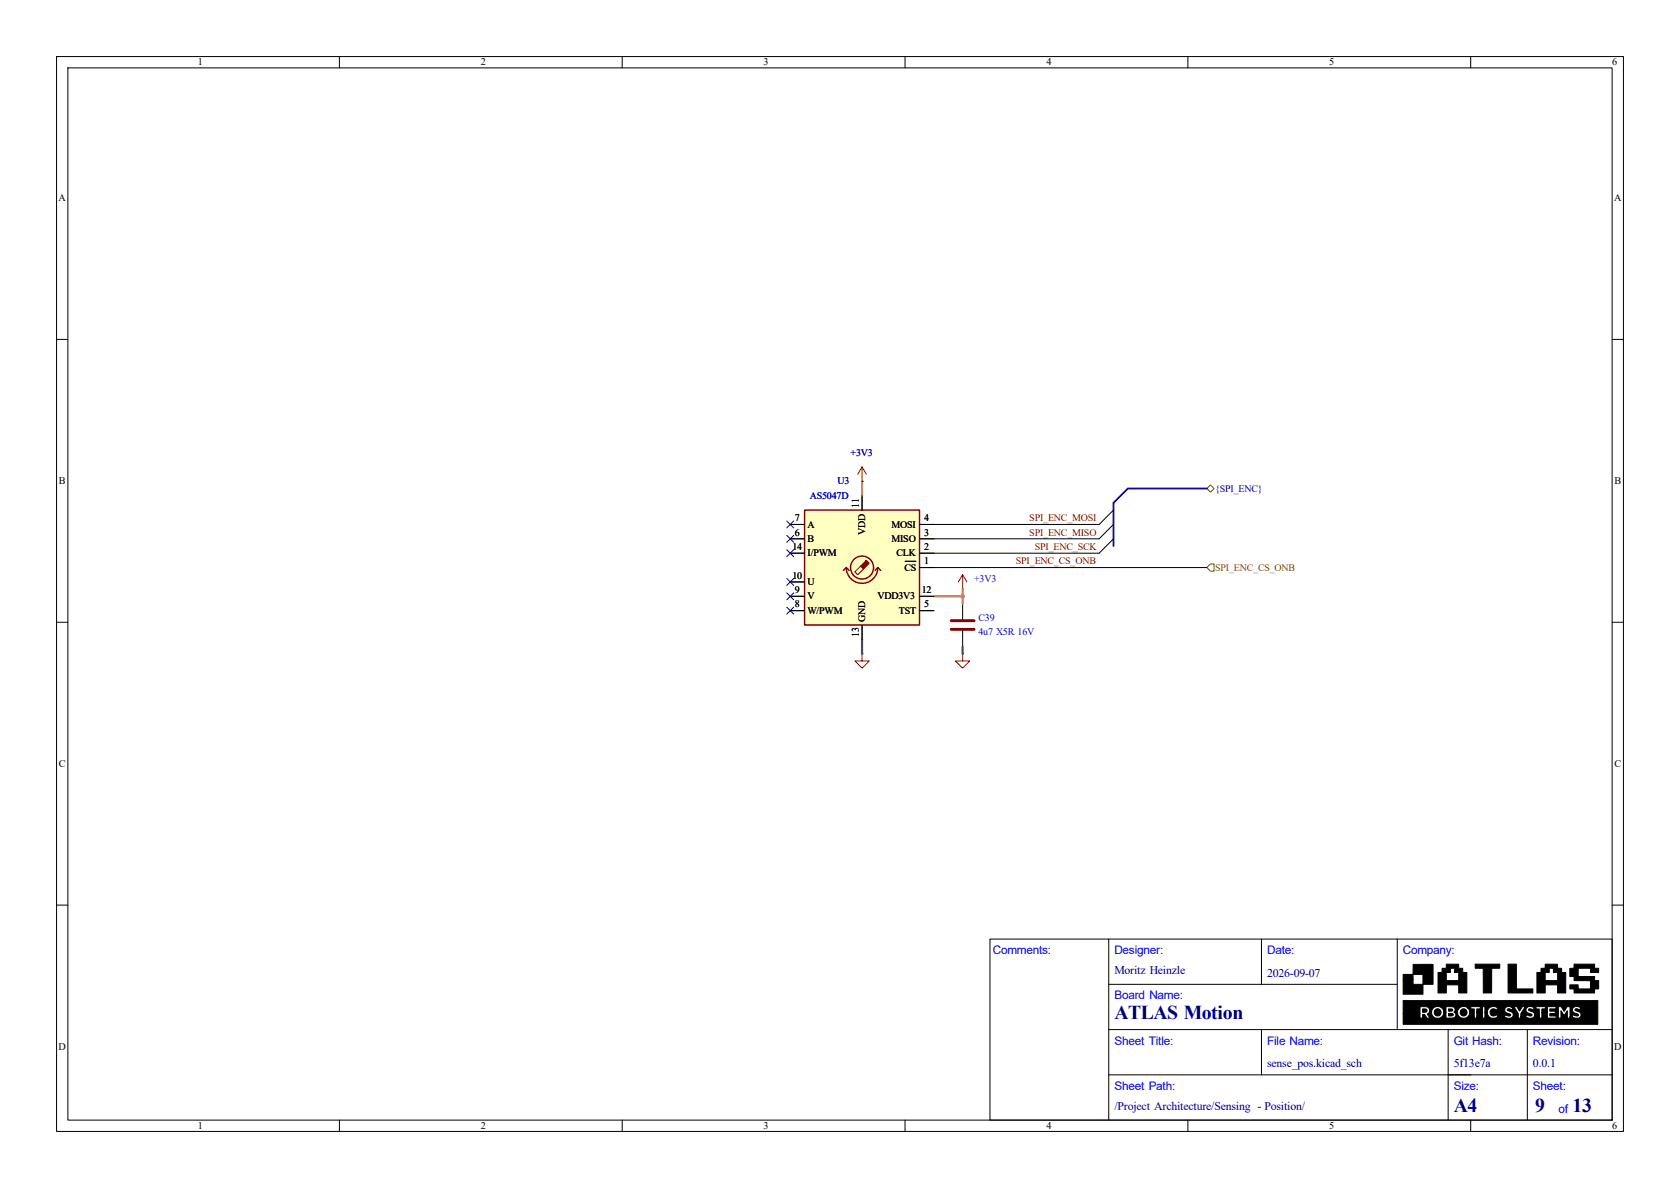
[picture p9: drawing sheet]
<svg xmlns="http://www.w3.org/2000/svg" width="297mm" height="210mm" viewBox="0 0 297 210" stroke-linecap="round" stroke-linejoin="round" font-family="sans-serif">
<g fill="none" stroke="#000" stroke-width=".18">
<path d="M10 10h277v190h-277zM12 12h273v186h-273zM60 10v2M110 10v2M160 10v2M210 10v2M260 10v2M10 60h2M285 60h2M152.4 85.1h.1M10 110h2M152.4 115.6h.1"/>
<path d="M170.2 104.1h.1M170.2 115.6h.1M170.2 106.7v2.8M170.2 111.5v2.8M285 110h2M10 160h2M175 166h110v32h-110zM196 174h51M196 166v32M223 166v8M247 166v16M285 160h2"/>
<path d="M60 198v2M110 198v2M160 198v2M196 190h89M196 182h89M210 198v2M223 182v8M256 182v16M260 198v2M270 182v16"/>
</g>
<g fill="#000" stroke="#000" stroke-width=".18">
<path d="M251.5 178.4h.5a.31 .31 0 0 1 .3 .4 .31 .31 0 0 1-.5 .1l-.3 .1zM248.1 172.3h1.7v-1.8h3.5v3.5h-1.7v1.8h-3.5v-2.7h1.7v.9h1.8v-1.7h-1.8v.8h-1.7zM256.1 178.4h.6l.1 .2-.7 .2zM256.1 179.1a.62 .62 0 0 1 .8 .3l-.1 .2h-.7zM254.2 171.9h1.5v1.4h2.2v-1.4h-.8v-.4a.3 .3 0 0 0 0-.3 .3 .3 0 0 0-.4 0h-.3v.7h-1.5l.1-.7h.7v-.8l2.2 .1v.7h.7v.7h.7v3.6h-1.4v-1.4h-2.2v1.4h-1.5zM260.8 170.4h4.3v.7l-1.4 .1v4.3h-1.5v-4.3h-1.4zM266.6 170.4h1.5v4.4h2.9v.7h-4.4zM271.7 171.9h1.5v1.4h2.2v-1.4h-.8v-.7h-.7v.7h-1.5v-.7h.8v-.8l2.2 .1v.7h.7v.7h.7v3.6h-1.4v-1.4h-2.2v1.4h-1.5zM277.5 171.2h.8v-.8h3.6v.8h.7v.7h-1.4v-.7h-2.2v1.4h2.9v.7h.7v1.5h-.7v.7h-3.6v-.7h-.8v-.7h1.5v.7h2.2v-1.4l-2.9-.1v-.7h-.8zM248.1 176.9h34.4v4.2h-34.4v-1.9h2.9l.1 .8h.4v-.7h.3l.5 .7h.2h.3l-.5-.7 .4-.4h.4v.2a1.08 1.08 0 0 0 1.1 .9 1.08 1.08 0 0 0 1-1h.4v1h.9a.59 .59 0 0 0 .8-.3 .59 .59 0 0 0-.3-.8h.7a1.07 1.07 0 0 0 1.4 1.1 1.07 1.07 0 0 0 .3-1.9h.6v.3h.6v1.6h.5v-1h1v1h.4v-1h.4a1.07 1.07 0 0 0 .7 1 1.07 1.07 0 0 0 1.2-.3h1.1l.1 .1a.82 .82 0 0 0 1 .2 .82 .82 0 0 0 .5-.9l-1-.6a.54 .54 0 0 1 .7 0l.3-.3-.4-.2h.6l.3 .6a1.37 1.37 0 0 1 .4 1.4h.5v-.3h.8a1 1 0 0 0 1.6-.2 .8 .8 0 0 0-.9-.8l-.2-.2 .1-.1 .2-.1 .5 .2 .2-.4h.3v.2l.6 .1v1.6h.5v-1h1v1h1.5v-.4h-1.1v-.4h1v-.2h.5v1h.5v-1.3l.5 .8 .6-.8v1.3h.5v-.3h.3a.88 .88 0 0 0 .9 .3 .88 .88 0 0 0 .7-.7 1.14 1.14 0 0 0-1-.7l-.1-.1a.54 .54 0 0 1 .8 0l.3-.3a.85 .85 0 0 0-1.5 .3 1.1 1.1 0 0 0 1 .8l.1 .1a.64 .64 0 0 1-.9 0l-.3 .3h-.3v-1.8h-.5l-.6 .9-.5-.9h-.5v1.1h-.5v-.2h-1v-.4h1.1v-.5h-1.5v1.1h-1v-.6h.6v-.5h-1.7v.2h-.3a.77 .77 0 0 0-1-.1 .77 .77 0 0 0-.3 .9l.9 .5a.52 .52 0 0 1-.8 0l-.3 .3h-.8v-.5l.7-1.2-.5-.1-.5 .8-.4-.8h-1.3a.64 .64 0 0 0-.9 .5 .64 .64 0 0 0 .7 .8l.4 .2a.39 .39 0 0 1-.3 .2 .39 .39 0 0 1-.4-.1l-.2-.1-.3 .3h-1.1l-.3-.3a.65 .65 0 0 1-.9-.1 .65 .65 0 0 1 0-.9 .65 .65 0 0 1 1 .1l.2-.3h-.1a1.08 1.08 0 0 0-1.1-.2 1.08 1.08 0 0 0-.7 1h-.4v-1.1h-.4v1.1h-1v-.6h.6v-.5h-1.7v.2h-.6a1.08 1.08 0 0 0-1.7 .8h-.6l.1-.2a.67 .67 0 0 0-.2-.7 .67 .67 0 0 0-.8 0l-.6-.1v1.1h-.4v-.2a1.09 1.09 0 0 0-1.1-.9 1.09 1.09 0 0 0-1 1h-.4v-.1a.82 .82 0 0 0-1.1-.8h-.6v1.2h-2.9z"/>
<circle cx="254.2" cy="179" r=".63"/>
<circle cx="258.8" cy="179" r=".63"/>
</g>
<path d="M168.1 109.7h4.1M168.1 111.3h4.1" fill="none" stroke="#840000" stroke-width=".51"/>
<path d="M152.4 82.6l-.8 1.2M152.4 82.6l.8 1.2M152.4 82.6v2.5M152.4 115.6v1.2h1.3l-1.3 1.3-1.3-1.3h1.3M170.2 115.6v1.2h1.2l-1.2 1.3-1.3-1.3h1.3M170.2 101.6l-.8 1.3M170.2 101.6l.7 1.3M170.2 101.6v2.5" fill="none" stroke="#840000" stroke-width=".18"/>
<path d="M142.2 90.2h20.4v20.3h-20.4z" fill="#ffffc2"/>
<g fill="none" stroke="#840000" stroke-width=".25">
<path d="M142.2 90.2h20.4v20.3h-20.4zM149.6 100.3a2.79 2.79 0 0 0 2.8 2.8 2.79 2.79 0 0 0 2.8-2.8M149.6 100.3l.5 .5M149.6 100.3l-.5 .5M155.2 100.3l.5 .5M155.2 100.3l-.5 .5"/>
<circle cx="152.4" cy="100.3" r="2.03"/>
</g>
<path d="M153.2 99.1l.5 .5-1 1-.6-.5z" fill="#840000" stroke="#840000" stroke-width=".18"/>
<path d="M152.1 100.1l-1 1 .5 .5 1.1-1" fill="none" stroke="#840000" stroke-width=".18"/>
<g fill="none" stroke="#000" stroke-width=".18">
<path d="M139.7 97.8h2.5M139.7 95.3h2.5M139.7 92.7h2.5M152.4 85.1h.1M152.4 87.6v2.6M160 99.2h1.9M196.8 95.3l-2.5 2.5h-31.7M196.8 92.7l-2.5 2.6h-31.7M196.8 90.2l-2.5 2.5h-31.7M139.7 108h2.5M139.7 105.4h2.5M139.7 102.9h2.5"/>
<path d="M152.4 110.5v2.5M162.6 100.3h50.8M162.6 108h2.5M162.6 105.4h2.5"/>
</g>
<path d="M213.4 86.4l.6-.7 .6 .7-.6 .6zM214 99.7h.6v1.3h-.6l-.6-.7z" fill="none" stroke="#725600" stroke-width=".18"/>
<path d="M213.4 86.4h-14l-2.6 2.5v7.6" fill="none" stroke="#000084" stroke-width=".3"/>
<path d="M152.4 113v2.6M170.2 114.3v1.3" fill="none" stroke="#484848" stroke-width=".38"/>
<path d="M152.4 85.1v2.5M165.1 105.4h5.1M170.2 104.1v2.6" fill="none" stroke="#f90" stroke-width=".38"/>
<path d="M139.1 94.6l1.2 1.3M139.1 97.2l1.2 1.2M139.1 92.1l1.2 1.2M140.3 94.6l-1.2 1.3M140.3 97.2l-1.2 1.2M140.3 92.1l-1.2 1.2M139.1 102.3l1.2 1.2M139.1 104.8l1.2 1.2M139.1 107.3l1.2 1.3M140.3 102.3l-1.2 1.2M140.3 104.8l-1.2 1.2M140.3 107.3l-1.2 1.3" fill="none" stroke="#000084" stroke-width=".18"/>
<circle cx="170.2" cy="105.4" r=".32" fill="#f90" stroke="#f90" stroke-width=".18"/>
<g font-size="3.5" fill="#00007f">
<text x="197" y="180.1">ATLAS Motion</text>
<text x="257" y="196.6">A4</text>
<text x="271.4" y="196.6">9</text>
<text x="278" y="196.6">13</text>
</g>
<g font-size="2.1" fill="#00f">
<text x="175.5" y="168.7">Comments:</text>
<text x="197" y="168.7">Designer:</text>
<text x="224" y="168.7">Date:</text>
<text x="248" y="168.7">Company:</text>
<text x="197" y="176.7">Board Name:</text>
<text x="197" y="184.7">Sheet Title:</text>
<text x="224" y="184.7">File Name:</text>
<text x="257" y="184.7">Git Hash:</text>
<text x="271" y="184.7">Revision:</text>
<text x="197" y="192.7">Sheet Path:</text>
<text x="257" y="192.7">Size:</text>
<text x="271" y="192.7">Sheet:</text>
<text x="275.5" y="196.7">of</text>
</g>
<g font-size="2.1" fill="#00007f">
<text x="197" y="172.2">Moritz Heinzle</text>
<text x="224" y="172.7">2026-09-07</text>
<text x="224" y="188.7">sense_pos.kicad_sch</text>
<text x="257" y="188.7">5f13e7a</text>
<text x="271" y="188.7">0.0.1</text>
<text x="197" y="196.2">/Project Architecture/Sensing - Position/</text>
</g>
<g font-size="1.8">
<text x="35" y="11.6">1</text>
<text x="85" y="11.6">2</text>
<text x="135" y="11.6">3</text>
<text x="185" y="11.6">4</text>
<text x="235" y="11.6">5</text>
<text x="285" y="11.6">6</text>
<text x="10.3" y="35.6">A</text>
<text x="285.3" y="35.6">A</text>
<text x="10.4" y="85.6">B</text>
<text x="151.8" y="89.8" transform="rotate(-90 151.8 89.8)">11</text>
<text x="285.4" y="85.6">B</text>
<text x="140.5" y="94.7">6</text>
<text x="140.5" y="92.1">7</text>
<text x="142.7" y="95.8">B</text>
<text x="142.7" y="93.3">A</text>
<text x="153" y="94.5" transform="rotate(-90 153 94.5)">VDD</text>
<text x="157.6" y="95.8">MISO</text>
<text x="157.6" y="93.3">MOSI</text>
<text x="163.4" y="94.7">3</text>
<text x="163.4" y="92.1">4</text>
<text x="140.1" y="97.2">14</text>
<text x="142.7" y="98.3">I/PWM</text>
<text x="158.5" y="98.3">CLK</text>
<text x="159.9" y="100.9">CS</text>
<text x="163.4" y="99.8">1</text>
<text x="163.4" y="97.2">2</text>
<text x="140.1" y="102.3">10</text>
<text x="140.5" y="107.4">8</text>
<text x="140.5" y="104.8">9</text>
<text x="142.7" y="106">V</text>
<text x="142.7" y="103.4">U</text>
<text x="155.1" y="106">VDD3V3</text>
<text x="162.9" y="104.8">12</text>
<text x="163.4" y="107.4">5</text>
<text x="142.7" y="108.5">W/PWM</text>
<text x="151.8" y="112.6" transform="rotate(-90 151.8 112.6)">13</text>
<text x="153" y="110" transform="rotate(-90 153 110)">GND</text>
<text x="158.9" y="108.5">TST</text>
<text x="10.4" y="135.6">C</text>
<text x="285.4" y="135.6">C</text>
<text x="10.3" y="185.6">D</text>
<text x="285.3" y="185.6">D</text>
<text x="35" y="199.6">1</text>
<text x="85" y="199.6">2</text>
<text x="135" y="199.6">3</text>
<text x="185" y="199.6">4</text>
<text x="235" y="199.6">5</text>
<text x="285" y="199.6">6</text>
</g>
<g font-size="1.8" fill="#0000c2">
<text x="150.4" y="80.6">+3V3</text>
<text x="143.1" y="88.2">AS5047D</text>
<text x="148.1" y="85.6">U3</text>
<text x="172.2" y="102.9">+3V3</text>
<text x="173" y="109.8">C39</text>
<text x="173" y="112.3">4u7 X5R 16V</text>
</g>
<text font-size="1.8" fill="#000084" x="214.8" y="86.9">{SPI_ENC}</text>
<g font-size="1.8" fill="#840000">
<text x="182" y="92.1">SPI_ENC_MOSI</text>
<text x="182" y="94.7">SPI_ENC_MISO</text>
<text x="179.6" y="99.8">SPI_ENC_CS_ONB</text>
<text x="183" y="97.2">SPI_ENC_SCK</text>
</g>
<text font-size="1.8" fill="#725600" x="214.8" y="100.9">SPI_ENC_CS_ONB</text>
</svg>
